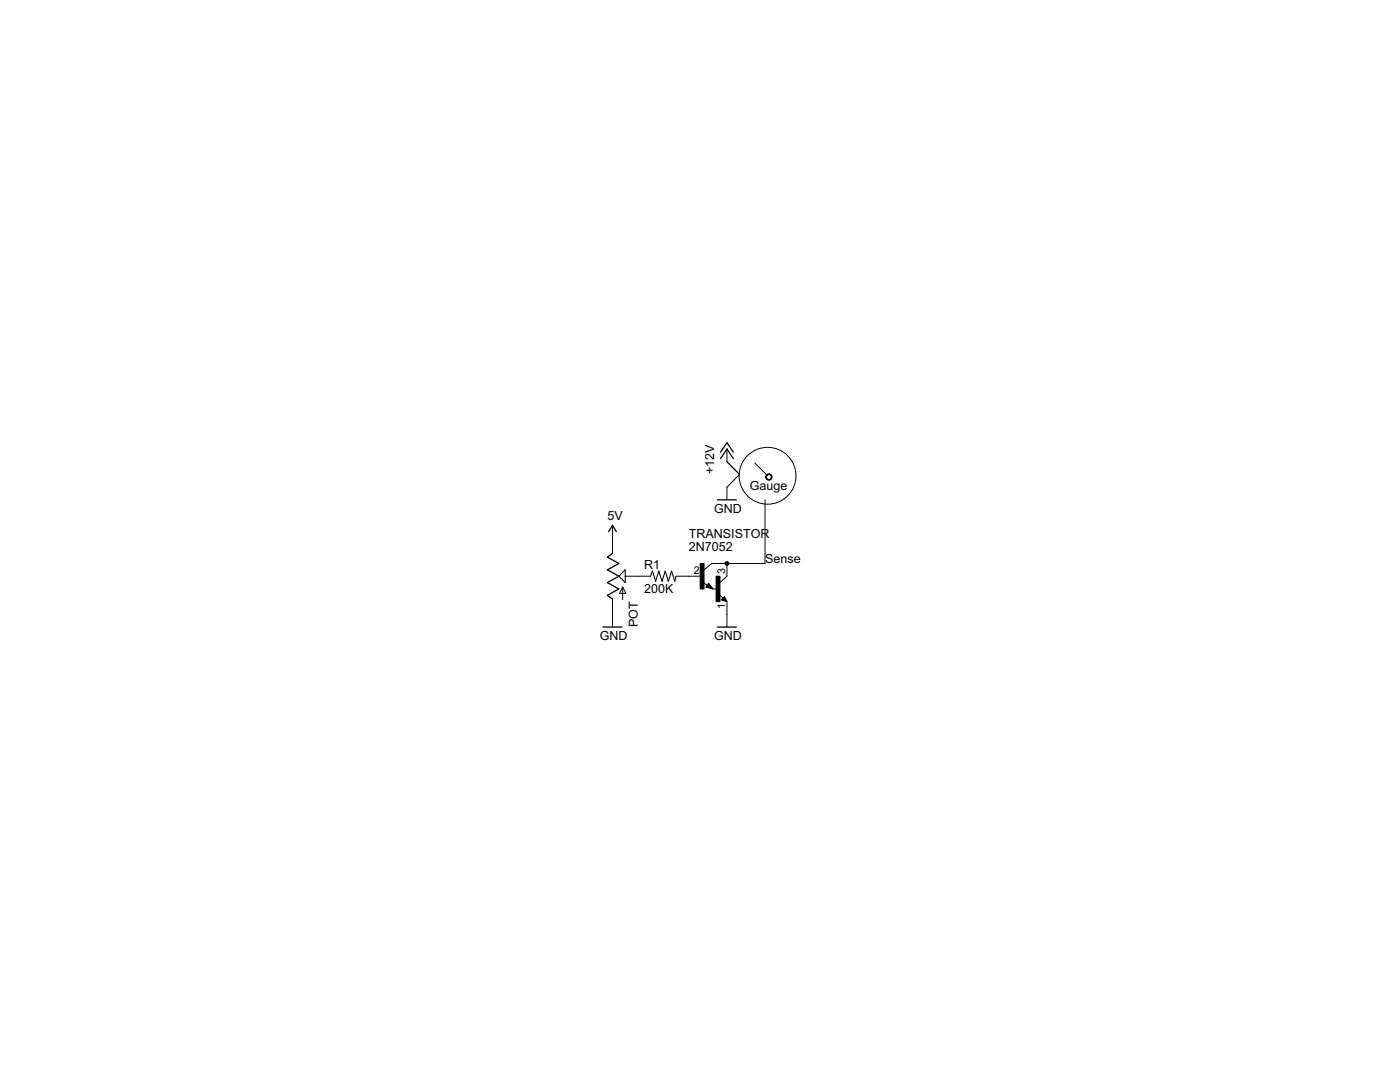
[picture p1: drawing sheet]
<svg xmlns="http://www.w3.org/2000/svg" width="279mm" height="216mm" viewBox="0 0 279 216" stroke-linecap="round" stroke-linejoin="round" font-family="sans-serif">
<circle cx="153.2" cy="94.9" r="5.7" fill="none" stroke="#000" stroke-width=".2"/>
<g fill="#000" stroke="#000" stroke-width=".2">
<path d="M145.1 92.1l2.5 2.6zM145.1 97.2v2.5zM145.1 89.6v2.5zM147.6 94.7l-2.5 2.5zM152.7 99.7v12.7zM150.6 92.4l2.6 2.5zM122.2 107.4v2.5zM122.2 109.9v.5zM122.2 104.8v2.6zM124.3 117.1l-.7 1.3zM124.3 117.1v2.6zM124.3 117.1l.6 1.3z"/>
<path d="M123.6 118.4h1.3zM127.3 115h2.5zM124.8 115h2.5zM137.5 115h2.5zM134.9 115h2.6zM141.4 116.4l-.5 .8zM141 117.1l1 .3zM140.2 116.2l1 .6zM141.4 116.5l-.4 .6zM141.4 116.6l-.3 .4zM141.4 116.4l.9 1.1zM140.5 113.7l1.5-1.3z"/>
<path d="M141.4 116.6l.6 .8zM141.4 116.5l.8 .9zM140.9 117.2l1.4 .3zM142.3 117.5h.6zM144.6 119l-.6 .7zM144.1 119.7l.7 .2zM143.5 118.6l.8 .7zM144.6 119l.5 1zM144.6 119.2l-.5 .5zM144.6 119.3l.2 .6zM144.6 119.2l.3 .7zM145.1 112.4v2.6z"/>
<path d="M142 112.4h3.1zM143.7 116.2l1.4-1.2zM145.1 112.4h7.6zM122.2 120v2.6zM122.2 119.5v.5zM122.2 122.6v2.5zM145.1 120v2.6zM144 119.7l1.1 .3zM145.1 122.6v2.5z"/>
<path d="M153 94.7a.64 .64 0 0 1 1 .1 .64 .64 0 0 1-.4 1 .64 .64 0 0 1-.8-.6h.2a.49 .49 0 0 1 .6-.5 .49 .49 0 0 1 .2 .8 .49 .49 0 0 1-.8-.1l-.2-.2z" fill-rule="evenodd"/>
<circle cx="145.1" cy="112.4" r=".38"/>
</g>
<path d="M139.7 112.4h.8v5.1h-.8zM142.9 115h.8v5.1h-.8z" fill="#000" stroke="#000" stroke-width=".2"/>
<g fill="#000" stroke="#000" stroke-width=".25">
<path d="M143.2 99.7h3.8zM145.1 89.6l-1.3 1.9zM145.1 88.3l-1.3 1.9zM145.1 89.6l1.2 1.9zM145.1 88.3l1.2 1.9zM121.2 118.8l2.3-1.3zM121.2 116.2l2.3-1.2zM121.2 113.7l2.3-1.3zM121.2 111.2l1-.8zM121.2 118.8l1 .7zM122.2 104.8l-.7 1.3zM122.2 104.8l.8 1.3z"/>
<path d="M121.2 116.2l2.3 1.3zM121.2 113.7l2.3 1.3zM121.2 111.2l2.3 1.2zM141.1 117l.8 .3zM141.4 116.8v.1zM141.4 116.8l.5 .5zM144.2 119.7l.5 .1zM144.6 119.3l-.4 .4zM144.4 119.5h.2zM144.6 119.5l.1 .3zM120.3 125.1h3.8zM143.2 125.1h3.8z"/>
</g>
<path d="M123.5 115l1.3-1.3zM123.5 115l1.3 1.2zM124.8 113.7v2.5zM130.2 114l-.4 1zM130.2 114l.7 2zM131.5 114l-.6 2zM131.5 114l.6 2zM132.8 114l-.7 2zM132.8 114l.6 2zM134 114l-.6 2zM134 114l.7 2zM134.9 115l-.2 1z" fill="#000" stroke="#000" stroke-width=".21"/>
<g font-size="2.8">
<text x="142.5" y="94.7" transform="rotate(-90 142.5 94.7)">+12V</text>
<text x="149.6" y="97.7">Gauge</text>
<text x="121.2" y="103.8">5V</text>
<text x="137.5" y="107.4">TRANSISTOR</text>
<text x="142.5" y="102.3">GND</text>
<text x="128.6" y="113.5">R1</text>
<text x="137.5" y="109.9">2N7052</text>
<text x="152.7" y="112.4">Sense</text>
<text x="128.6" y="118.3">200K</text>
<text x="127.3" y="125.1" transform="rotate(-90 127.3 125.1)">POT</text>
<text x="119.7" y="127.7">GND</text>
<text x="142.5" y="127.7">GND</text>
</g>
<g font-size="2.4">
<text x="138.5" y="114.6">2</text>
<text x="144.7" y="114.6" transform="rotate(-90 144.7 114.6)">3</text>
<text x="144.7" y="121.6" transform="rotate(-90 144.7 121.6)">1</text>
</g>
</svg>
